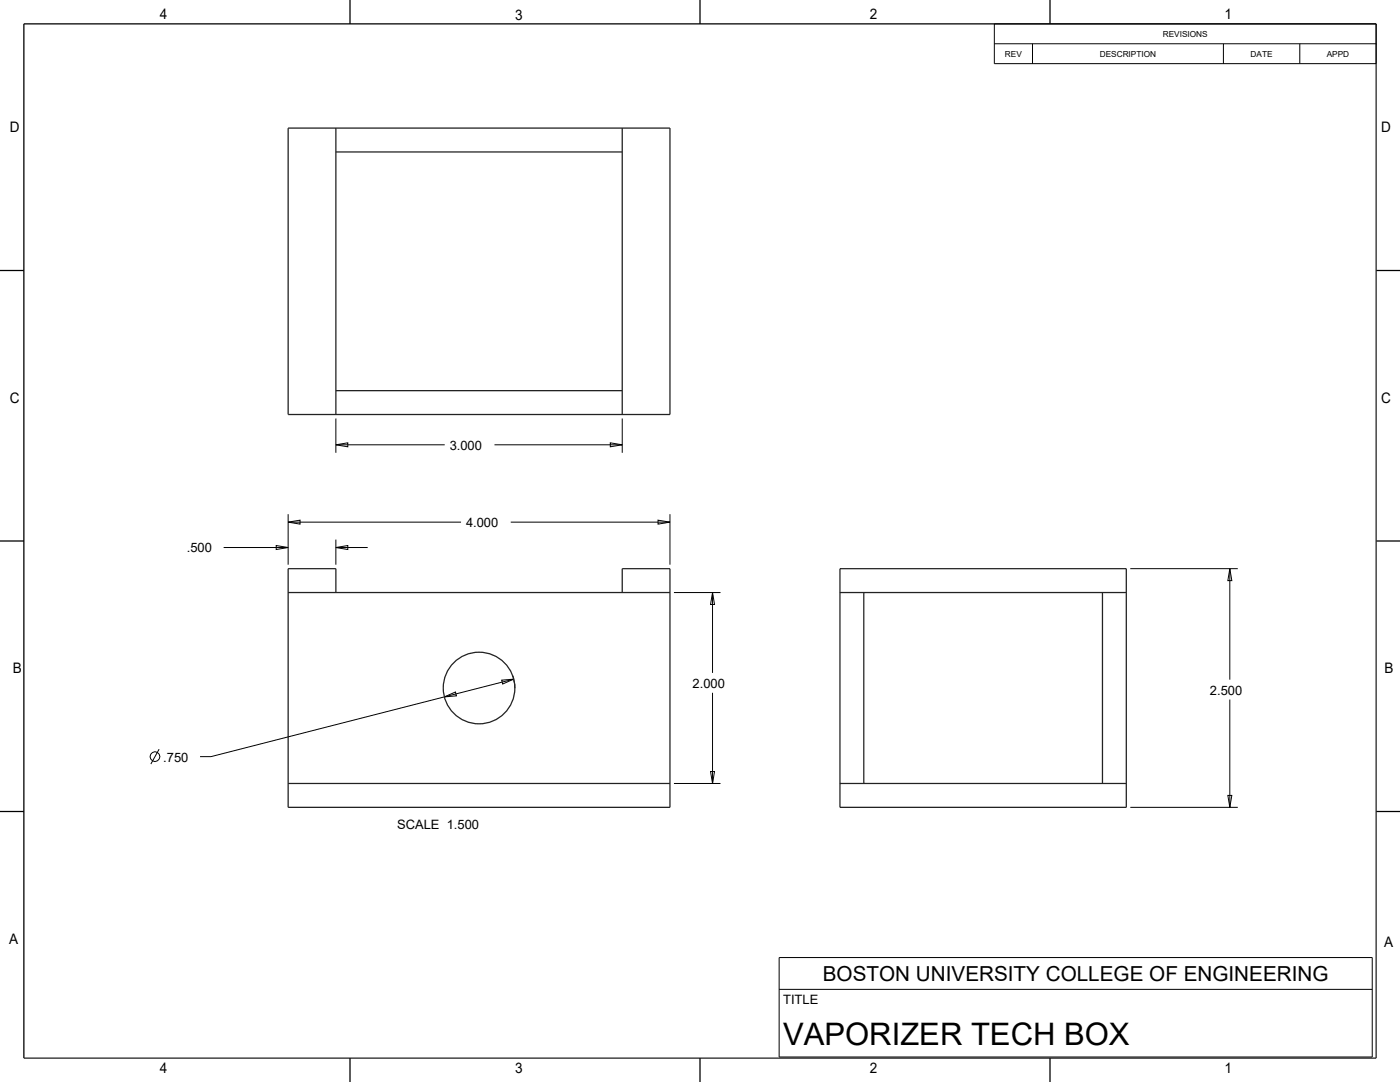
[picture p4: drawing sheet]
<svg xmlns="http://www.w3.org/2000/svg" width="559mm" height="432mm" viewBox="0 0 559 432" stroke-linecap="round" stroke-linejoin="round" font-family="sans-serif">
<g fill="none" stroke="#000" stroke-width=".4">
<path d="M396.9 9.5h152.4v15.9h-152.4zM396.9 17.5h152.4M412.1 17.5v7.9M488.3 17.5v7.9M518.8 17.5v7.9M134.1 177.5l4.7-.8v1.6zM134.1 167v13.7M134.1 177.5h43.4M197.4 177.5h51M243.6 176.7l4.8 .8-4.8 .8zM248.4 167v13.7M89.3 218.5h25.7"/>
<path d="M110.2 217.7l4.8 .8-4.8 .8zM115 208.4l4.8-.8v1.6zM115 205.2v20.2M115 208.4h69M134.1 218.5l4.7-.8v1.6zM134.1 215.3v10.1M134.1 218.5h12.7M203.9 208.4h63.5M262.6 207.6l4.8 .8-4.8 .8zM267.4 205.2v20.2M269 236.5h18.6M284.4 236.5l.8 4.7h-1.6z"/>
<path d="M284.4 236.5v32M451.1 226.9h43M490.9 226.9l.8 4.8h-1.6zM490.9 226.9v44.3M177.4 278.1l4.4-1.9 .4 1.5zM200.2 271.4l4.9-.4-4.5 2zM204.6 269.5l.7 2.9 .2 2.2M205.1 271l-120.9 31h-4.4M284.4 276.5v36.2M490.9 279.2v43M63.5 299l-3.3 5.9M269 312.7h18.6"/>
<path d="M283.6 307.9h1.6l-.8 4.8zM490.1 317.4h1.6l-.8 4.8zM451.1 322.2h43M311 382.1h236.7v39.7h-236.7zM311 394.8h236.7"/>
<circle cx="61.8" cy="302" r="1.95"/>
</g>
<g fill="none" stroke="#000" stroke-width=".51">
<path d="M139.7 0v9.5M279.4 0v9.5M419.1 0v9.5M549.3 9.5h-539.8v412.8M0 107.9h9.5M549.3 107.9h9.5M0 215.9h9.5M549.3 215.9h9.5M0 323.8h9.5M549.3 323.8h9.5M139.7 422.3v9.5M279.4 422.3v9.5"/>
<path d="M419.1 422.3v9.5"/>
</g>
<g fill="none" stroke="#222226" stroke-width=".51">
<path d="M549.3 9.5v412.8h-539.8M115 51.1h152.4v114.3h-152.4zM134.1 51.1v114.3M248.4 51.1v114.3M134.1 60.6h114.3M134.1 155.9h114.3M115 236.5h152.4M134.1 236.5v-9.6h-19.1v95.3h152.4v-95.3h-19v9.6M335.3 226.9h114.3v95.3h-114.3zM335.3 236.5h114.3M344.8 236.5v76.2M440 236.5v76.2"/>
<path d="M115 312.7h152.4M335.3 312.7h114.3"/>
</g>
<!-- layer: 02___PRT_ALL_AXES -->
<circle cx="191.2" cy="274.6" r="14.3" fill="none" stroke="#222226" stroke-width=".51"/>
<text font-size="12.4" x="312.6" y="417.1">VAPORIZER TECH BOX</text>
<text font-size="8.3" x="328.4" y="391.7">BOSTON UNIVERSITY COLLEGE OF ENGINEERING</text>
<g font-size="5.8">
<text x="63.8" y="7.7">4</text>
<text x="205.6" y="7.9">3</text>
<text x="347.2" y="7.7">2</text>
<text x="488.8" y="7.7">1</text>
<text x="3.9" y="52.6">D</text>
<text x="551.2" y="52.6">D</text>
<text x="3.9" y="160.7">C</text>
<text x="551.3" y="160.7">C</text>
<text x="5.2" y="268.8">B</text>
<text x="552.6" y="268.8">B</text>
<text x="3.7" y="376.6">A</text>
<text x="552.5" y="378">A</text>
<text x="63.8" y="428">4</text>
<text x="205.6" y="428.3">3</text>
<text x="347.2" y="428.1">2</text>
<text x="488.8" y="428.1">1</text>
</g>
<g font-size="5.2">
<text x="179.5" y="179.5">3.000</text>
<text x="186" y="210.4">4.000</text>
<text x="74.6" y="220.5">.500</text>
<text x="276.5" y="274.5">2.000</text>
<text x="482.9" y="277.2">2.500</text>
<text x="65.2" y="303.9">.750</text>
<text x="158.5" y="330.9">SCALE 1.500</text>
<text x="312.6" y="400.8">TITLE</text>
</g>
<g font-size="3.3">
<text x="464.1" y="14.8">REVISIONS</text>
<text x="401.1" y="22.7">REV</text>
<text x="438.9" y="22.7">DESCRIPTION</text>
<text x="499.2" y="22.7">DATE</text>
<text x="529.5" y="22.7">APPD</text>
</g>
</svg>
